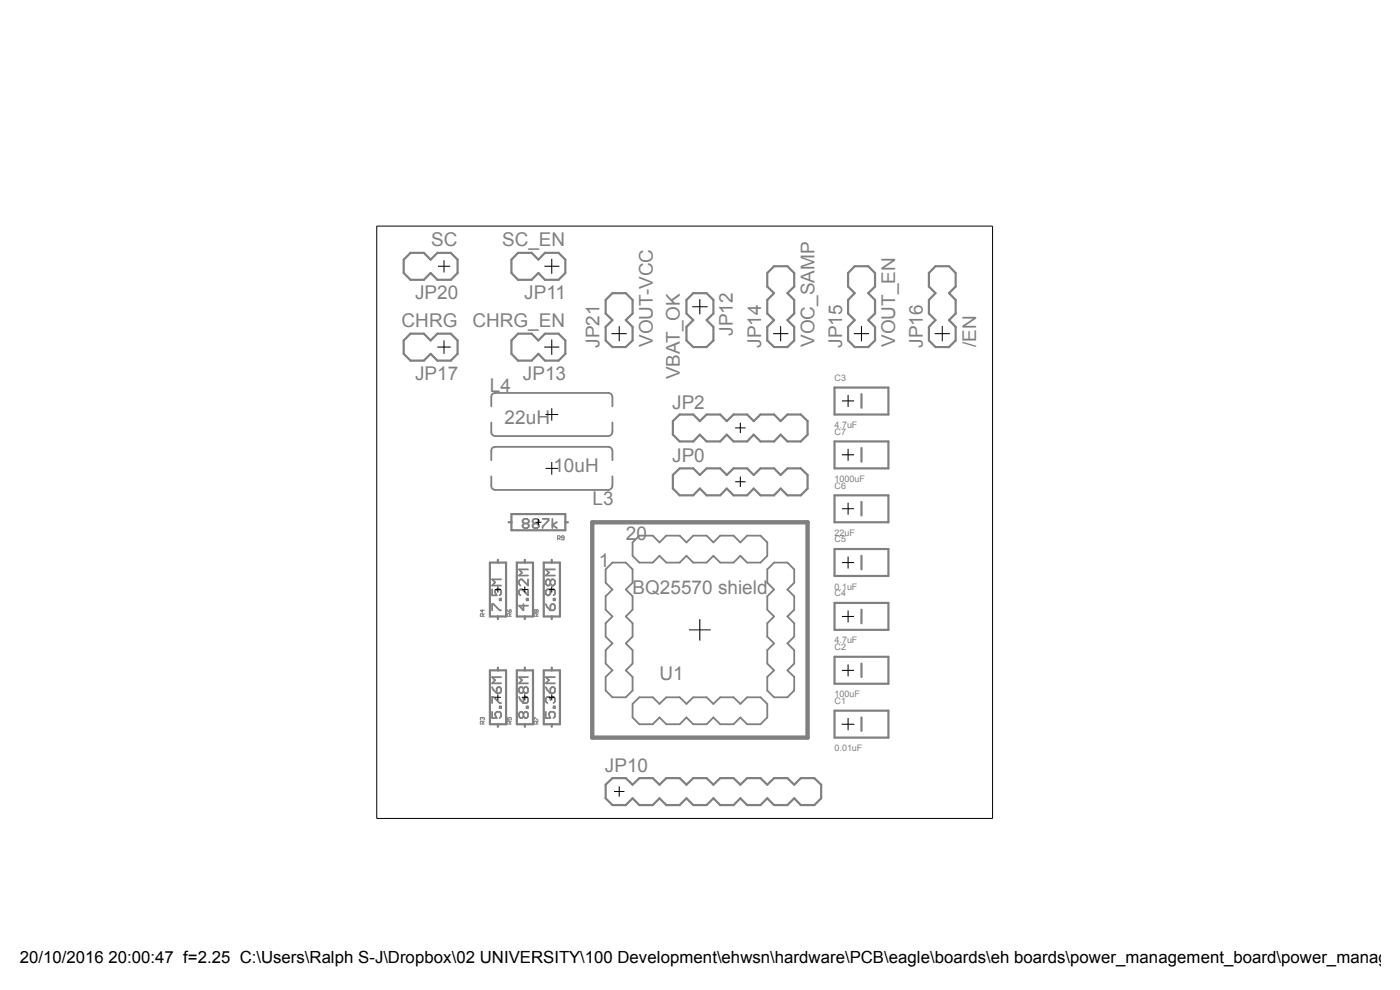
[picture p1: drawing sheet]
<svg xmlns="http://www.w3.org/2000/svg" width="297mm" height="210mm" viewBox="0 0 297 210" stroke-linecap="round" stroke-linejoin="round" font-family="sans-serif">
<path d="M125.6 110.8h45.7v45.7h-45.7z" fill="none" stroke="#808080" stroke-width=".93"/>
<g fill="none" stroke="#808080" stroke-width=".47">
<path d="M85.6 55.1l1.5-1.5h2.8l1.5 1.5 1.4-1.5h2.8l1.5 1.5v2.8l-1.5 1.5h-2.8l-1.4-1.5-1.5 1.5h-2.8l-1.5-1.5zM109.9 53.6h2.9l1.4 1.5 1.4-1.5h2.9l1.4 1.5v2.8l-1.4 1.5h-2.9l-1.4-1.5-1.4 1.5h-2.9l-1.4-1.5v-2.8zM162.8 57.9l1.4-1.4h2.8l1.5 1.4v2.9l-1.5 1.4 1.5 1.4v2.9l-1.5 1.4 1.5 1.4v2.9l-1.5 1.4h-2.8l-1.4-1.4v-2.9l1.4-1.4-1.4-1.4v-2.9l1.4-1.4-1.4-1.4zM181.3 56.5h2.9l1.4 1.4v2.9l-1.4 1.4 1.4 1.4v2.9l-1.4 1.4 1.4 1.4v2.9l-1.4 1.4h-2.9l-1.4-1.4v-2.9l1.4-1.4-1.4-1.4v-2.9l1.4-1.4-1.4-1.4v-2.9zM198.5 56.5h2.8l1.4 1.4v2.9l-1.4 1.4 1.4 1.4v2.9l-1.4 1.4 1.4 1.4v2.9l-1.4 1.4h-2.8l-1.4-1.4v-2.9l1.4-1.4-1.4-1.4v-2.9l1.4-1.4-1.4-1.4v-2.9zM85.6 72.2l1.5-1.4h2.8l1.5 1.4 1.4-1.4h2.8l1.5 1.4v2.9l-1.5 1.4h-2.8l-1.4-1.4-1.5 1.4h-2.8l-1.5-1.4zM109.9 70.8h2.9l1.4 1.4 1.4-1.4h2.9l1.4 1.4v2.9l-1.4 1.4h-2.9l-1.4-1.4-1.4 1.4h-2.9l-1.4-1.4v-2.9zM129.9 62.2h2.9l1.4 1.4v2.9l-1.4 1.4 1.4 1.4v2.9l-1.4 1.4h-2.9l-1.4-1.4v-2.9l1.4-1.4-1.4-1.4v-2.9zM145.6 63.6l1.5-1.4h2.8l1.4 1.4v2.9l-1.4 1.4 1.4 1.4v2.9l-1.4 1.4h-2.8l-1.5-1.4v-2.9l1.5-1.4-1.5-1.4zM142.7 89.3l1.5-1.4h2.9l1.4 1.4 1.4-1.4h2.9l1.4 1.4 1.4-1.4h2.9l1.4 1.4 1.4-1.4h2.9l1.4 1.4 1.4-1.4h2.9l1.4 1.4v2.9l-1.4 1.4h-2.9l-1.4-1.4-1.4 1.4h-2.9l-1.4-1.4-1.4 1.4h-2.9l-1.4-1.4-1.4 1.4h-2.9l-1.4-1.4-1.4 1.4h-2.9l-1.5-1.4zM177 82.2h11.5v5.7h-11.5zM177 93.6h11.5v5.8h-11.5z"/>
<path d="M182.8 83.6v2.9M182.8 95v2.9M103.9 119.3h3.5v11.5h-3.5zM105.6 118.7v.6M107.9 110.8h.6M108.5 109.1h11.4v3.4h-11.4zM109.6 119.3h3.5v11.5h-3.5zM111.3 118.7v.6M115.4 119.3h3.4v11.5h-3.4zM117.1 118.7v.6M119.9 110.8h.6M142.7 100.8l1.5-1.4h2.9l1.4 1.4 1.4-1.4h2.9l1.4 1.4 1.4-1.4h2.9l1.4 1.4 1.4-1.4h2.9l1.4 1.4 1.4-1.4h2.9l1.4 1.4v2.8l-1.4 1.5h-2.9l-1.4-1.5-1.4 1.5h-2.9l-1.4-1.5-1.4 1.5h-2.9l-1.4-1.5-1.4 1.5h-2.9l-1.4-1.5-1.4 1.5h-2.9l-1.5-1.5z"/>
<path d="M177 105.1h11.5v5.7h-11.5zM177 116.5h11.5v5.7h-11.5zM182.8 106.5v2.8M182.8 117.9v2.9M105.6 130.8v.5M111.3 130.8v.5M117.1 130.8v.5M177 127.9h11.5v5.7h-11.5zM177 139.3h11.5v5.7h-11.5zM182.8 129.3v2.9M103.9 142.2h3.5v11.4h-3.5zM105.6 141.6v.6"/>
<path d="M105.6 153.6v.6M109.6 142.2h3.5v11.4h-3.5zM111.3 141.6v.6M111.3 153.6v.6M115.4 142.2h3.4v11.4h-3.4zM117.1 141.6v.6M117.1 153.6v.6M177 150.7h11.5v5.8h-11.5zM182.8 140.8v2.8M182.8 152.2v2.8M128.5 166.5l1.4-1.4h2.9l1.4 1.4 1.4-1.4h2.9l1.4 1.4 1.5-1.4h2.8l1.4 1.4 1.5-1.4h2.8l1.4 1.4 1.5-1.4h2.8l1.5 1.4 1.4-1.4h2.8l1.5 1.4 1.4-1.4h2.8l1.5 1.4 1.4-1.4h2.9l1.4 1.4v2.8l-1.4 1.5h-2.9l-1.4-1.5-1.5 1.5h-2.8l-1.4-1.5-1.5 1.5h-2.8l-1.4-1.5-1.5 1.5h-2.8l-1.5-1.5-1.4 1.5h-2.8l-1.5-1.5-1.4 1.5h-2.8l-1.5-1.5-1.4 1.5h-2.9l-1.4-1.5-1.4 1.5h-2.9l-1.4-1.5z"/>
</g>
<g fill="none" stroke="#808080" stroke-width=".38">
<path d="M104.2 97.6v-2a.8 .8 0 0 1 .9-.8h24a.87 .87 0 0 1 .8 .8v2M104.2 89.6v2a.8 .8 0 0 0 .9 .9h24a.87 .87 0 0 0 .8-.9v-2M104.2 86.2v-2a.8 .8 0 0 1 .9-.8h24a.87 .87 0 0 1 .8 .8v2M104.2 101v2a.8 .8 0 0 0 .9 .9h24a.87 .87 0 0 0 .8-.9v-2M111.2 111l-.3-.3v-.3l.3-.3h.6l.4 .3v.3l-.4 .3M111.2 111l-.3 .4v.3l.3 .3h.6l.4-.3v-.3l-.4-.4M111.2 111h.6M113.3 111l-.3-.3v-.3l.3-.3h.7l.3 .3v.3l-.3 .3M113.3 111l-.3 .4v.3l.3 .3h.7l.3-.3v-.3l-.3-.4M113.3 111h.7M115.1 110.1h1.3v.3l-1.3 1.3v.3M117.2 110.1v1.9"/>
<path d="M118.2 110.7l-1 .7 1 .6M134.2 115.1l1.4-1.5h2.9l1.4 1.5 1.5-1.5h2.8l1.4 1.5 1.5-1.5h2.8l1.4 1.5 1.5-1.5h2.8l1.5 1.5 1.4-1.5h2.8l1.5 1.5v2.8l-1.5 1.4h-2.8l-1.4-1.4-1.5 1.4h-2.8l-1.5-1.4-1.4 1.4h-2.8l-1.5-1.4-1.4 1.4h-2.8l-1.5-1.4-1.4 1.4h-2.9l-1.4-1.4zM104.4 125v1.3h1l-.4-.7v-.3l.4-.3h.6l.3 .3v.7l-.3 .3M104.4 129.5v-1.4h.3l1.3 1.4h.3M106 127h.3v.3h-.3zM106.3 122.9h-1.9l.6 .6-.6 .7h1.9M111 128.1v1.4l-.9-1h1.9M111.7 127h.3v.3h-.3zM112 125v1.3l-1.3-1.3h-.3l-.3 .3v.7l.3 .3M112 122.9v1.3l-1.3-1.3h-.3l-.3 .3v.7l.3 .3M112 120.8h-1.9l.6 .7-.6 .6h1.9M115.8 128.1l.3 .7 .7 .7"/>
<path d="M116.8 128.5l.3-.4h.3l.3 .4v.6l-.3 .4h-.6zM116.8 125v1l-.3 .3h-.4l-.3-.3v-.7l.3-.3h1.3l.3 .3v.7l-.3 .3M116.8 123.2l-.3-.3h-.4l-.3 .3v.7l.3 .3h.4l.3-.3M116.8 123.2l.3-.3h.3l.3 .3v.7l-.3 .3h-.3l-.3-.3M116.8 123.2v.7M117.4 127h.3v.3h-.3zM117.7 120.8h-1.9l.7 .7-.7 .6h1.9M128.5 120.8l1.4-1.5h2.9l1.4 1.5v2.8l-1.4 1.5 1.4 1.4v2.8l-1.4 1.5 1.4 1.4v2.8l-1.4 1.5 1.4 1.4v2.9l-1.4 1.4 1.4 1.4v2.9l-1.4 1.4h-2.9l-1.4-1.4v-2.9l1.4-1.4-1.4-1.4v-2.9l1.4-1.4-1.4-1.5v-2.8l1.4-1.4-1.4-1.5v-2.8l1.4-1.4-1.4-1.5zM162.8 120.8l1.4-1.5h2.8l1.5 1.5v2.8l-1.5 1.5 1.5 1.4v2.8l-1.5 1.5 1.5 1.4v2.8l-1.5 1.5 1.5 1.4v2.9l-1.5 1.4 1.5 1.4v2.9l-1.5 1.4h-2.8l-1.4-1.4v-2.9l1.4-1.4-1.4-1.4v-2.9l1.4-1.4-1.4-1.5v-2.8l1.4-1.4-1.4-1.5v-2.8l1.4-1.4-1.4-1.5zM104.4 149.1v-1.3h.3l1.3 1.3h.3M104.4 151v1.3h1l-.4-.7v-.3l.4-.3h.6l.3 .3v.7l-.3 .3M104.4 145.8l.3 .6 .7 .6"/>
<path d="M105.4 146l.3-.2h.3l.3 .2v.7l-.3 .3h-.6zM106 149.9h.3v.3h-.3zM106.3 143.6h-1.9l.6 .7-.6 .6h1.9M110.1 147.8l.3 .7 .6 .6M111 151.3l-.3-.3h-.3l-.3 .3v.7l.3 .3h.3l.3-.3M111 151.3l.4-.3h.3l.3 .3v.7l-.3 .3h-.3l-.4-.3M111 148.2l.4-.4h.3l.3 .4v.6l-.3 .3h-.7zM111 146l-.3-.2h-.3l-.3 .2v.7l.3 .3h.3l.3-.3M111 146l.4-.2h.3l.3 .2v.7l-.3 .3h-.3l-.4-.3M111 146v.7M111 151.3v.7M111.7 149.9h.3v.3h-.3z"/>
<path d="M112 143.6h-1.9l.6 .7-.6 .6h1.9M115.8 151v1.3h1l-.3-1 .3-.3h.6l.3 .3v.7l-.3 .3M115.8 145.8l.3 .6 .7 .6M116.8 148.2l-.3-.4h-.4l-.3 .4v.6l.3 .3M116.8 148.2l.3-.4h.3l.3 .4v.6l-.3 .3M116.8 146l.3-.2h.3l.3 .2v.7l-.3 .3h-.6zM116.8 148.2v.3M117.4 149.9h.3v.3h-.3zM117.7 143.6h-1.9l.7 .7-.7 .6h1.9M134.2 149.3l1.4-1.4h2.9l1.4 1.4 1.5-1.4h2.8l1.4 1.4 1.5-1.4h2.8l1.4 1.4 1.5-1.4h2.8l1.5 1.4 1.4-1.4h2.8l1.5 1.4v2.9l-1.5 1.4h-2.8l-1.4-1.4-1.5 1.4h-2.8l-1.5-1.4-1.4 1.4h-2.8l-1.5-1.4-1.4 1.4h-2.8l-1.5-1.4-1.4 1.4h-2.9l-1.4-1.4z"/>
</g>
<g fill="none" stroke="#808080" stroke-width=".21">
<path d="M118.3 114.2h.4l.1-.4-.5-.1v.8M118.5 114.2l.3 .3M119.7 114.1h-.4l-.2-.2 .2-.2 .4 .1v.6l-.2 .1-.4-.1M102.3 129.3v.6l-.4-.4h.8M102.4 130.7l-.1-.5-.4 .1v.4h.8M102.7 130.2l-.3 .2M107.6 129.3l.4 .6M108.2 130.7l-.2-.5-.4 .1v.4h.9M108.2 129.3l.3 .2-.2 .4h-.3zM108.5 130.2l-.3 .2M113.7 129.5l-.1-.2-.3 .2 .2 .4 .2-.1M113.7 129.5l.2-.2 .3 .2-.2 .4-.3-.1"/>
<path d="M113.7 129.5v.3M113.9 130.7l-.2-.5-.4 .1v.4h.9M114.2 130.2l-.3 .2M102.3 152.3l-.1-.1-.3 .1 .1 .4M102.3 152.3l.1-.1 .3 .1-.1 .4M102.3 152.3v.1M102.4 153.6v-.4l-.1-.2h-.3l-.1 .6h.8M102.7 153l-.3 .3M107.6 152.2v.5h.4l-.1-.3 .1-.2 .5 .1-.2 .4M108.2 153.6v-.4l-.2-.2h-.3l-.1 .6h.9M108.5 153l-.3 .3M113.3 152.7v-.5l.9 .5"/>
<path d="M113.9 153.6v-.4l-.2-.2h-.2l-.2 .6h.9M114.2 153l-.3 .3"/>
</g>
<g fill="none" stroke="#000" stroke-width=".21">
<path d="M79.9 48h130.7v125.6h-130.7zM92.9 56.5h2.6M94.2 55.2v2.6M115.5 56.5h3.2M117.1 54.9v3.2M92.8 73.6h2.8M94.2 72.2v2.9M115.4 73.6h3.3M117.1 72v3.3M129.7 70.8h3.3M131.4 69.2v3.2M146.9 65.1h3.2"/>
<path d="M148.5 63.5v3.2M164 70.8h3.3M165.6 69.2v3.2M181.1 70.8h3.3M182.8 69.2v3.2M198.3 70.8h3.2M199.9 69.2v3.2M115.7 99.4h2.7M115.7 87.9h2.7M117.1 86.6v2.6M117.1 98v2.7M156 90.8h2.2"/>
<path d="M157.1 89.7v2.2M178.6 85h2.6M178.6 96.5h2.6M179.9 83.8v2.5M179.9 95.2v2.5M113.6 110.8h1.3M114.2 110.1v1.3M156 102.2h2.2M157.1 101.1v2.2M178.6 119.3h2.6M178.6 107.9h2.6M179.9 106.6v2.6"/>
<path d="M179.9 118.1v2.5M105 125.1h1.3M105.6 124.4v1.3M110.7 125.1h1.3M111.3 124.4v1.3M116.4 125.1h1.3M117.1 124.4v1.3M146.2 133.6h4.5M148.5 131.3v4.6M178.6 130.8h2.6M179.9 129.5v2.5M105 147.9h1.3"/>
<path d="M105.6 147.3v1.2M110.7 147.9h1.3M111.3 147.3v1.2M116.4 147.9h1.3M117.1 147.3v1.2M178.6 153.6h2.6M178.6 142.2h2.6M179.9 140.9v2.6M179.9 152.3v2.6M130.3 167.9h2.2M131.4 166.8v2.2"/>
</g>
<g font-size="4" fill="#808080">
<text x="91.5" y="52.2">SC</text>
<text x="106.5" y="52.2">SC_EN</text>
<text x="88.1" y="63.5">JP20</text>
<text x="111.2" y="63.5">JP11</text>
<text x="85.2" y="69.3">CHRG</text>
<text x="100.2" y="69.3">CHRG_EN</text>
<text x="155.4" y="71.2" transform="rotate(-90 155.4 71.2)">JP12</text>
<text x="127.2" y="73.8" transform="rotate(-90 127.2 73.8)">JP21</text>
<text x="138.5" y="73.6" transform="rotate(-90 138.5 73.6)">VOUT-VCC</text>
<text x="161.5" y="73.8" transform="rotate(-90 161.5 73.8)">JP14</text>
<text x="172.8" y="73.6" transform="rotate(-90 172.8 73.6)">VOC_SAMP</text>
<text x="178.6" y="73.8" transform="rotate(-90 178.6 73.8)">JP15</text>
<text x="189.9" y="73.6" transform="rotate(-90 189.9 73.6)">VOUT_EN</text>
<text x="195.8" y="73.8" transform="rotate(-90 195.8 73.8)">JP16</text>
<text x="207.1" y="73.6" transform="rotate(-90 207.1 73.6)">/EN</text>
<text x="88.1" y="80.6">JP17</text>
<text x="103.9" y="83.1">L4</text>
<text x="110.9" y="80.6">JP13</text>
<text x="144.2" y="80.4" transform="rotate(-90 144.2 80.4)">VBAT_OK</text>
<text x="107.1" y="89.9">22uH</text>
<text x="142.6" y="86.7">JP2</text>
<text x="117.4" y="100.2">10uH</text>
<text x="142.6" y="98.1">JP0</text>
<text x="125.7" y="107">L3</text>
<text x="132.8" y="114.5">20</text>
<text x="127" y="120.2">1</text>
<text x="134.2" y="125.9">BQ25570 shield</text>
<text x="139.9" y="144.2">U1</text>
<text x="128.3" y="163.8">JP10</text>
</g>
<text font-size="3.6" x="4.2" y="204.3">20/10/2016 20:00:47 f=2.25 C:\Users\Ralph S-J\Dropbox\02 UNIVERSITY\100 Development\ehwsn\hardware\PCB\eagle\boards\eh boards\power_management_board\power_managem</text>
<g font-size="1.9" fill="#808080">
<text x="177" y="80.8">C3</text>
<text x="177" y="92.2">C7</text>
<text x="177" y="90.8">4.7uF</text>
<text x="177" y="103.6">C6</text>
<text x="177" y="102.2">1000uF</text>
<text x="177" y="113.6">22uF</text>
<text x="177" y="115.1">C5</text>
<text x="177" y="125.1">0.1uF</text>
<text x="177" y="126.5">C4</text>
<text x="177" y="137.9">C2</text>
<text x="177" y="136.5">4.7uF</text>
<text x="177" y="149.3">C1</text>
<text x="177" y="147.9">100uF</text>
<text x="177" y="159.3">0.01uF</text>
</g>
</svg>
